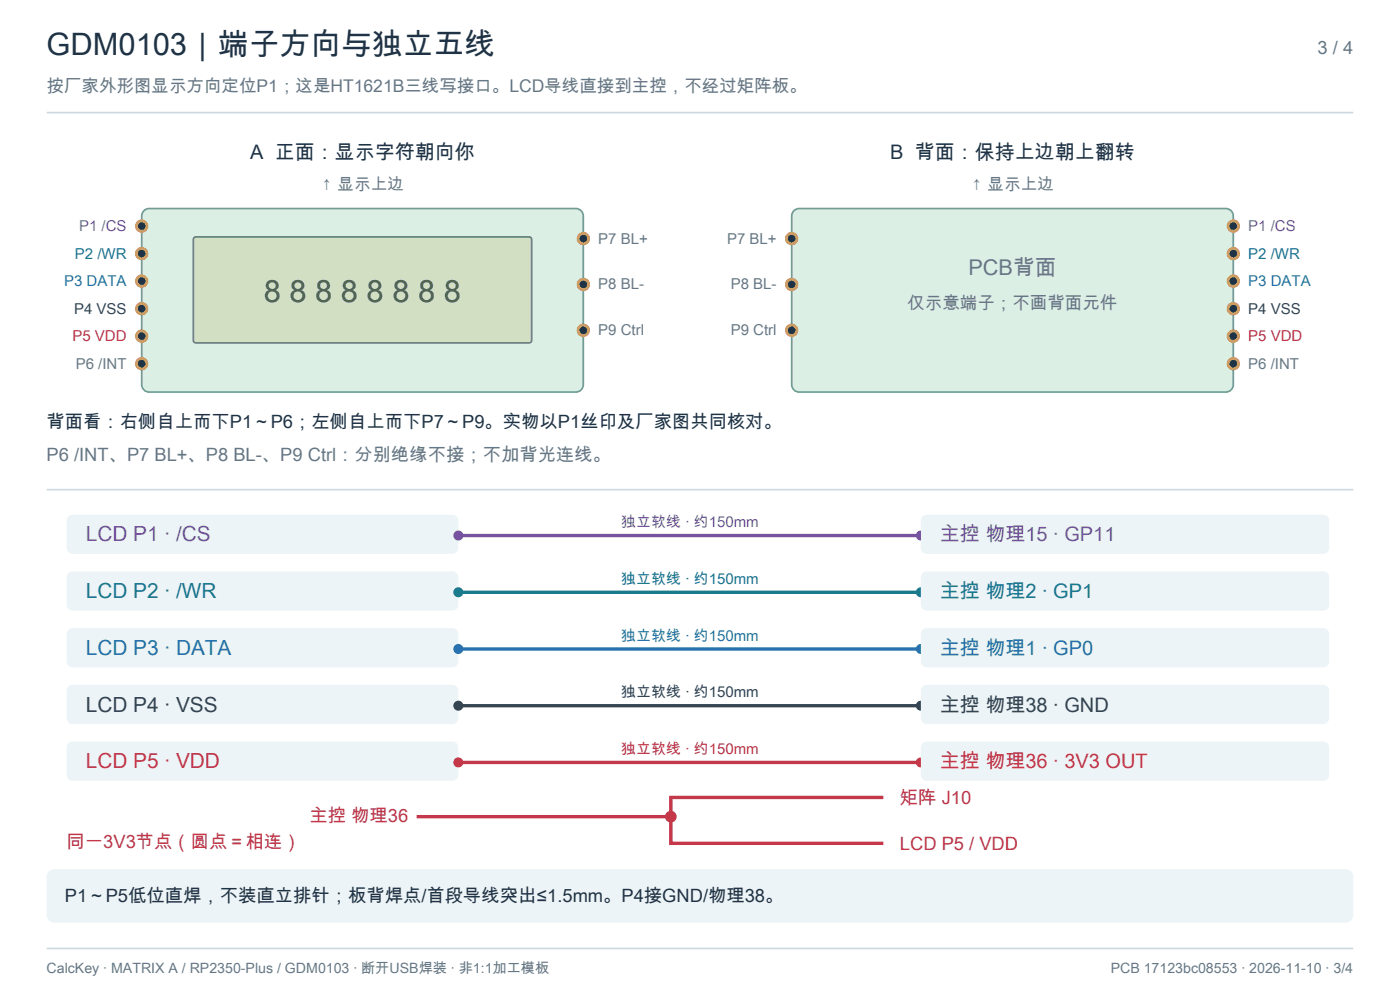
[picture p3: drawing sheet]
<svg xmlns="http://www.w3.org/2000/svg" width="420mm" height="297mm" viewBox="0 0 420 297" stroke-linecap="round" stroke-linejoin="round" font-family="sans-serif">
<path d="M14 33.8h392" fill="none" stroke="#ccd9e1" stroke-width=".5"/>
<path d="M43.2 63.2l1-.6 .5-.1h128a2.25 2.25 0 0 1 2.3 2.3v50.5a2.25 2.25 0 0 1-2.3 2.2h-128a2.25 2.25 0 0 1-2.2-2.2v-50.5l.1-.6z" fill-rule="evenodd" fill="#dcefe4" stroke="#709d89" stroke-width=".5"/>
<path d="M58.2 71.2l.5-.2 100.3 .1 .5 .7-.1 30.5-.7 .5-100.2-.1-.5-.7v-30.2z" fill-rule="evenodd" fill="#d2dfc3" stroke="#6c8464" stroke-width=".5"/>
<g fill="#c49942" stroke="#c49942" stroke-width=".5">
<circle cx="42.5" cy="67.8" r="1.75"/>
<circle cx="42.5" cy="76" r="1.75"/>
<circle cx="42.5" cy="84.3" r="1.75"/>
<circle cx="42.5" cy="92.5" r="1.75"/>
<circle cx="42.5" cy="100.8" r="1.75"/>
<circle cx="42.5" cy="109" r="1.75"/>
<circle cx="175" cy="71.5" r="1.75"/>
<circle cx="175" cy="85.3" r="1.75"/>
<circle cx="175" cy="99" r="1.75"/>
</g>
<g fill="#203346" stroke="#203346" stroke-width=".5">
<circle cx="42.5" cy="67.7" r=".88"/>
<circle cx="42.5" cy="76" r=".88"/>
<circle cx="42.5" cy="84.2" r=".88"/>
<circle cx="42.5" cy="92.5" r=".88"/>
<circle cx="42.5" cy="100.7" r=".88"/>
<circle cx="42.5" cy="109" r=".88"/>
<circle cx="175" cy="71.5" r=".88"/>
<circle cx="175" cy="85.2" r=".88"/>
<circle cx="175" cy="99" r=".88"/>
</g>
<path d="M238.2 63.2l1-.6 .5-.1h128a2.25 2.25 0 0 1 2.3 2.3v50.5a2.25 2.25 0 0 1-2.3 2.2h-128a2.25 2.25 0 0 1-2.2-2.2v-50.5l.1-.6z" fill-rule="evenodd" fill="#dcefe4" stroke="#709d89" stroke-width=".5"/>
<g fill="#c49942" stroke="#c49942" stroke-width=".5">
<circle cx="370" cy="67.8" r="1.75"/>
<circle cx="370" cy="76" r="1.75"/>
<circle cx="370" cy="84.3" r="1.75"/>
<circle cx="370" cy="92.5" r="1.75"/>
<circle cx="370" cy="100.8" r="1.75"/>
<circle cx="370" cy="109" r="1.75"/>
<circle cx="237.5" cy="71.5" r="1.75"/>
<circle cx="237.5" cy="85.3" r="1.75"/>
<circle cx="237.5" cy="99" r="1.75"/>
</g>
<g fill="#203346" stroke="#203346" stroke-width=".5">
<circle cx="370" cy="67.7" r=".88"/>
<circle cx="370" cy="76" r=".88"/>
<circle cx="370" cy="84.2" r=".88"/>
<circle cx="370" cy="92.5" r=".88"/>
<circle cx="370" cy="100.7" r=".88"/>
<circle cx="370" cy="109" r=".88"/>
<circle cx="237.5" cy="71.5" r=".88"/>
<circle cx="237.5" cy="85.2" r=".88"/>
<circle cx="237.5" cy="99" r=".88"/>
</g>
<path d="M14 146.8h392" fill="none" stroke="#ccd9e1" stroke-width=".5"/>
<path d="M20.5 154.8l1.2-.5h114a1.75 1.75 0 0 1 1.8 1.7v8.3a1.75 1.75 0 0 1-1.8 1.7h-114a1.75 1.75 0 0 1-1.7-1.7v-8.3z" fill-rule="evenodd" fill="#edf4f7"/>
<path d="M137.5 160.5h138.7" fill="none" stroke="#7652a1" stroke-width="1" stroke-linecap="butt"/>
<g fill="#7652a1" stroke="#7652a1" stroke-width=".5">
<circle cx="137.5" cy="160.5" r="1.25"/>
<circle cx="276.2" cy="160.5" r="1.25"/>
</g>
<g fill="#edf4f7">
<path d="M276.8 154.8l1.2-.5h119a1.75 1.75 0 0 1 1.7 1.7v8.3a1.75 1.75 0 0 1-1.7 1.7h-119a1.75 1.75 0 0 1-1.8-1.7v-8.3z" fill-rule="evenodd"/>
<path d="M20.5 171.8l1.2-.5h114a1.75 1.75 0 0 1 1.8 1.7v8.3a1.75 1.75 0 0 1-1.8 1.7h-114a1.75 1.75 0 0 1-1.7-1.7v-8.3z" fill-rule="evenodd"/>
</g>
<path d="M137.5 177.5h138.7" fill="none" stroke="#197b8d" stroke-width="1" stroke-linecap="butt"/>
<g fill="#197b8d" stroke="#197b8d" stroke-width=".5">
<circle cx="137.5" cy="177.5" r="1.25"/>
<circle cx="276.2" cy="177.5" r="1.25"/>
</g>
<g fill="#edf4f7">
<path d="M276.8 171.8l1.2-.5h119a1.75 1.75 0 0 1 1.7 1.7v8.3a1.75 1.75 0 0 1-1.7 1.7h-119a1.75 1.75 0 0 1-1.8-1.7v-8.3z" fill-rule="evenodd"/>
<path d="M20.5 188.8l1.2-.5h114a1.75 1.75 0 0 1 1.8 1.7v8.3a1.75 1.75 0 0 1-1.8 1.7h-114a1.75 1.75 0 0 1-1.7-1.7v-8.3z" fill-rule="evenodd"/>
</g>
<path d="M137.5 194.5h138.7" fill="none" stroke="#246eae" stroke-width="1" stroke-linecap="butt"/>
<g fill="#246eae" stroke="#246eae" stroke-width=".5">
<circle cx="137.5" cy="194.5" r="1.25"/>
<circle cx="276.2" cy="194.5" r="1.25"/>
</g>
<g fill="#edf4f7">
<path d="M276.8 188.8l1.2-.5h119a1.75 1.75 0 0 1 1.7 1.7v8.3a1.75 1.75 0 0 1-1.7 1.7h-119a1.75 1.75 0 0 1-1.8-1.7v-8.3z" fill-rule="evenodd"/>
<path d="M20.5 205.8l1.2-.5h114a1.75 1.75 0 0 1 1.8 1.7v8.3a1.75 1.75 0 0 1-1.8 1.7h-114a1.75 1.75 0 0 1-1.7-1.7v-8.3z" fill-rule="evenodd"/>
</g>
<path d="M137.5 211.5h138.7" fill="none" stroke="#354350" stroke-width="1" stroke-linecap="butt"/>
<g fill="#354350" stroke="#354350" stroke-width=".5">
<circle cx="137.5" cy="211.5" r="1.25"/>
<circle cx="276.2" cy="211.5" r="1.25"/>
</g>
<g fill="#edf4f7">
<path d="M276.8 205.8l1.2-.5h119a1.75 1.75 0 0 1 1.7 1.7v8.3a1.75 1.75 0 0 1-1.7 1.7h-119a1.75 1.75 0 0 1-1.8-1.7v-8.3z" fill-rule="evenodd"/>
<path d="M20.5 222.8l1.2-.5h114a1.75 1.75 0 0 1 1.8 1.7v8.3a1.75 1.75 0 0 1-1.8 1.7h-114a1.75 1.75 0 0 1-1.7-1.7v-8.3z" fill-rule="evenodd"/>
</g>
<path d="M137.5 228.5h138.7" fill="none" stroke="#c53849" stroke-width="1" stroke-linecap="butt"/>
<g fill="#c53849" stroke="#c53849" stroke-width=".5">
<circle cx="137.5" cy="228.5" r="1.25"/>
<circle cx="276.2" cy="228.5" r="1.25"/>
</g>
<path d="M276.8 222.8l1.2-.5h119a1.75 1.75 0 0 1 1.7 1.7v8.3a1.75 1.75 0 0 1-1.7 1.7h-119a1.75 1.75 0 0 1-1.8-1.7v-8.3z" fill-rule="evenodd" fill="#edf4f7"/>
<path d="M265 239h-63.8v5.8M125 244.8h76.2M201.2 244.8v8h63.8" fill="none" stroke="#c53849" stroke-width="1" stroke-linecap="butt"/>
<circle cx="201.2" cy="244.7" r="1.5" fill="#c53849" stroke="#c53849" stroke-width=".5"/>
<path d="M14.7 261.2l1-.6 .5-.1h387.5a2.25 2.25 0 0 1 2.3 2.3v11.5a2.25 2.25 0 0 1-2.3 2.2h-387.5a2.25 2.25 0 0 1-2.2-2.2v-11.5l.1-.6z" fill-rule="evenodd" fill="#edf4f7"/>
<path d="M14 284.3h392" fill="none" stroke="#ccd9e1" stroke-width=".5"/>
<text font-size="9.2" fill="#203346" x="14" y="16.5">GDM0103｜端子方向与独立五线</text>
<text font-size="9.2" fill="#506446" x="79.2" y="90.5">8 8 8 8 8 8 8 8</text>
<text font-size="6.5" fill="#647787" x="290.6" y="82.5">PCB背面</text>
<text font-size="6.2" fill="#7652a1" x="25.7" y="162.3">LCD P1 · /CS</text>
<text font-size="6.2" fill="#197b8d" x="25.7" y="179.3">LCD P2 · /WR</text>
<text font-size="6.2" fill="#246eae" x="25.7" y="196.3">LCD P3 · DATA</text>
<text font-size="6.2" fill="#354350" x="25.7" y="213.3">LCD P4 · VSS</text>
<text font-size="6.2" fill="#c53849" x="25.7" y="230.3">LCD P5 · VDD</text>
<g font-size="6" fill="#203346">
<text x="75.1" y="47.8">A 正面：显示字符朝向你</text>
<text x="267.1" y="47.8">B 背面：保持上边朝上翻转</text>
</g>
<text font-size="6" fill="#7652a1" x="282" y="162.3">主控 物理15 · GP11</text>
<text font-size="6" fill="#197b8d" x="282" y="179.3">主控 物理2 · GP1</text>
<text font-size="6" fill="#246eae" x="282" y="196.3">主控 物理1 · GP0</text>
<text font-size="6" fill="#354350" x="282" y="213.3">主控 物理38 · GND</text>
<text font-size="6" fill="#c53849" x="282" y="230.3">主控 物理36 · 3V3 OUT</text>
<g font-size="5.5" fill="#647787">
<text x="395.3" y="16.3">3 / 4</text>
<text x="14" y="138.3">P6 /INT、P7 BL+、P8 BL-、P9 Ctrl：分别绝缘不接；不加背光连线。</text>
</g>
<g font-size="5.5" fill="#203346">
<text x="14" y="128.3">背面看：右侧自上而下P1～P6；左侧自上而下P7～P9。实物以P1丝印及厂家图共同核对。</text>
<text x="19.5" y="270.3">P1～P5低位直焊，不装直立排针；板背焊点/首段导线突出≤1.5mm。P4接GND/物理38。</text>
</g>
<g font-size="5.5" fill="#c53849">
<text x="270" y="241">矩阵 J10</text>
<text x="92.9" y="246.3">主控 物理36</text>
<text x="20" y="254">同一3V3节点（圆点＝相连）</text>
<text x="270" y="254.8">LCD P5 / VDD</text>
</g>
<g font-size="5.2" fill="#647787">
<text x="14" y="27.5">按厂家外形图显示方向定位P1；这是HT1621B三线写接口。LCD导线直接到主控，不经过矩阵板。</text>
<text x="272.2" y="92.5">仅示意端子；不画背面元件</text>
</g>
<g font-size="5" fill="#647787">
<text x="96.3" y="57">↑ 显示上边</text>
<text x="291.3" y="57">↑ 显示上边</text>
</g>
<g font-size="4.5" fill="#7652a1">
<text x="23.7" y="69.3">P1 /CS</text>
<text x="374.5" y="69.3">P1 /CS</text>
<text x="186.4" y="158">独立软线 · 约150mm</text>
</g>
<g font-size="4.5" fill="#197b8d">
<text x="22.5" y="77.5">P2 /WR</text>
<text x="374.5" y="77.5">P2 /WR</text>
<text x="186.4" y="175">独立软线 · 约150mm</text>
</g>
<g font-size="4.5" fill="#647787">
<text x="179.5" y="73">P7 BL+</text>
<text x="218.1" y="73">P7 BL+</text>
<text x="179.5" y="86.8">P8 BL-</text>
<text x="219.2" y="86.8">P8 BL-</text>
<text x="179.5" y="100.5">P9 Ctrl</text>
<text x="219.2" y="100.5">P9 Ctrl</text>
<text x="22.7" y="110.5">P6 /INT</text>
<text x="374.5" y="110.5">P6 /INT</text>
</g>
<g font-size="4.5" fill="#246eae">
<text x="19.2" y="85.8">P3 DATA</text>
<text x="374.5" y="85.8">P3 DATA</text>
<text x="186.4" y="192">独立软线 · 约150mm</text>
</g>
<g font-size="4.5" fill="#354350">
<text x="22.2" y="94">P4 VSS</text>
<text x="374.5" y="94">P4 VSS</text>
<text x="186.4" y="209">独立软线 · 约150mm</text>
</g>
<g font-size="4.5" fill="#c53849">
<text x="21.7" y="102.3">P5 VDD</text>
<text x="374.5" y="102.3">P5 VDD</text>
<text x="186.4" y="226">独立软线 · 约150mm</text>
</g>
<g font-size="4.2" fill="#647787">
<text x="14" y="291.8">CalcKey · MATRIX A / RP2350-Plus / GDM0103 · 断开USB焊装 · 非1:1加工模板</text>
<text x="333.2" y="291.8">PCB 17123bc08553 · 2026-11-10 · 3/4</text>
</g>
</svg>
